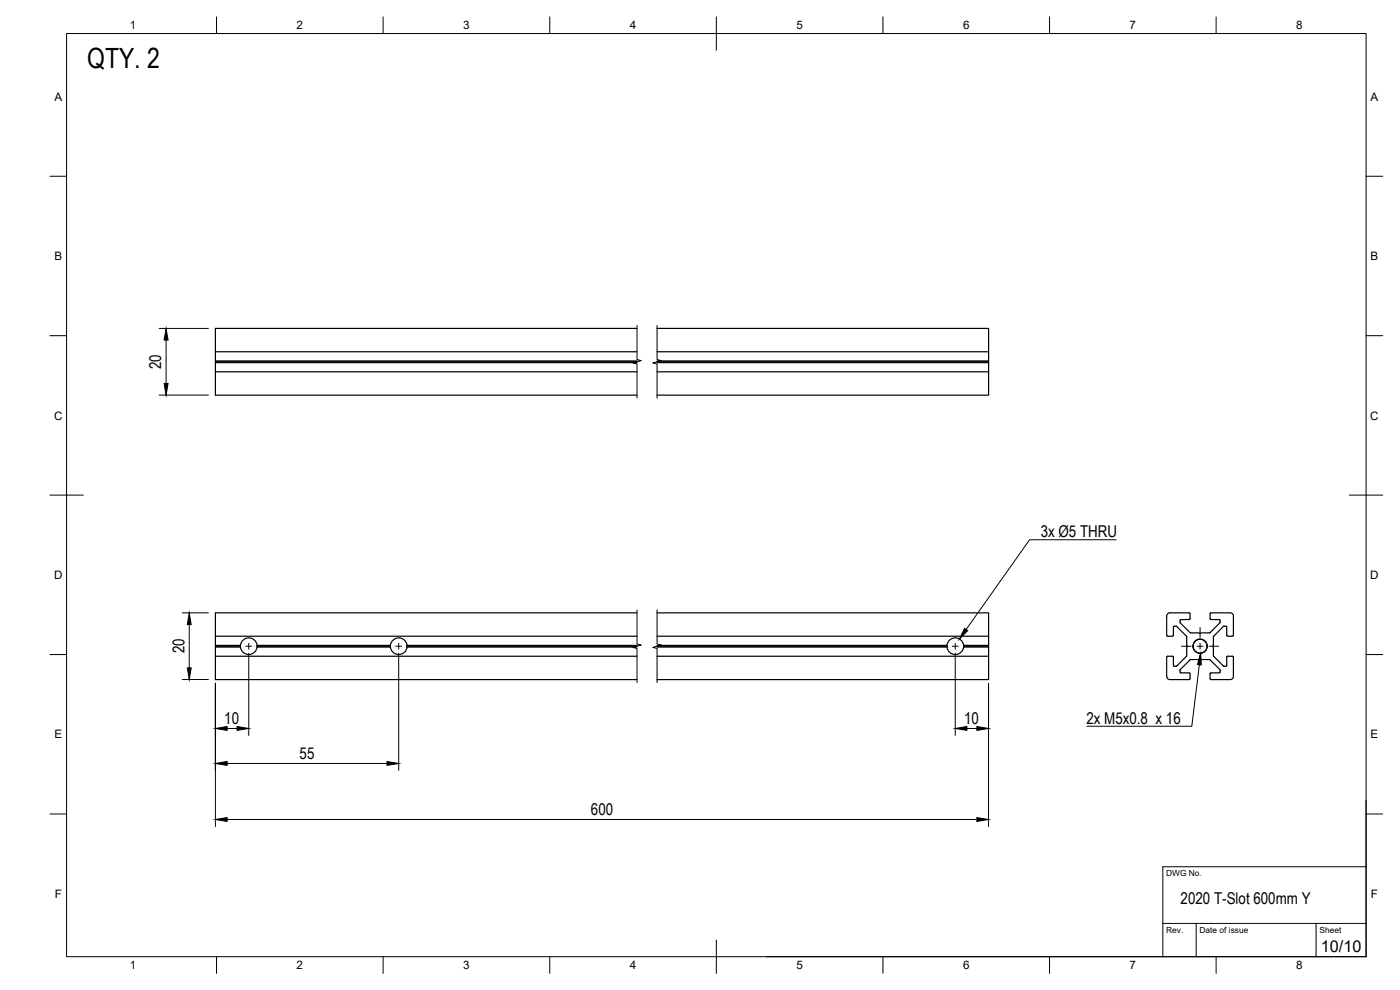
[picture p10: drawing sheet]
<svg xmlns="http://www.w3.org/2000/svg" width="420mm" height="297mm" viewBox="0 0 420 297" stroke-linecap="round" stroke-linejoin="round" font-family="sans-serif">
<!-- layer: Visible -->
<g fill="none" stroke="#000" stroke-width=".36">
<path d="M191.2 98.5h-126.6v20.1h126.6M197.2 98.5h99.5v7M64.6 108.8h126.6M64.6 108.5h126.6M64.6 108.3h126.6M64.6 105.5h126.6M64.6 111.6h126.6M197.2 108.8h99.5v2.8M197.2 108.5h99.5v.3M197.2 108.3h99.5v.2M197.2 105.5h99.5v2.8M197.2 111.6h99.5v7h-99.5"/>
<path d="M64.6 193.6v.3h7.5M64.6 193.9v.2h7.6M64.6 194.1v9.8h126.6M64.6 196.9h126.6M64.6 190.9h126.6M72.2 193.6a2.51 2.51 0 0 0 2.5 2.8 2.51 2.51 0 0 0 2.5-2.8M77.1 193.6h40.1M77.1 194.1h40.1M77.2 193.9h40M77.2 193.6a2.51 2.51 0 0 0-2.5-2.2 2.51 2.51 0 0 0-2.5 2.2M117.2 193.9a2.51 2.51 0 0 0 2.5 2.5 2.51 2.51 0 0 0 2.5-2.5M117.2 193.6v.3"/>
<path d="M122.1 193.6h69.1M122.1 194.1h69.1M122.2 193.9h69M122.2 193.6v.3M122.2 193.6a2.51 2.51 0 0 0-2.5-2.2 2.51 2.51 0 0 0-2.5 2.2M191.2 183.9h-126.6v9.7h7.6M197.2 190.9h99.5v2.7h-7.5M197.2 196.9h99.5v7h-99.5M197.2 183.9h99.5v7M197.2 193.6h87M197.2 193.9h87M197.2 194.1h87"/>
<path d="M284.2 193.9a2.51 2.51 0 0 0 2.5 2.5 2.51 2.51 0 0 0 2.5-2.5M284.2 193.6v.3M289.2 193.6v.3M289.2 193.6a2.51 2.51 0 0 0-2.5-2.2 2.51 2.51 0 0 0-2.5 2.2M296.7 193.6v.3h-7.5M296.7 193.9v.2h-7.5M296.7 194.1v2.8M352.2 188.1l.2-.2h.7l3 3.1 .1 2.6 .2 .3-.2 .2v2.6l-3.2 3.2h-.6l-.2-.3-.1-2.6h-1.9l-.1 5.9a1.01 1.01 0 0 0 1 1h5.8M354.2 186.7l3.1 3.2M354.4 185.9h2.5M354.4 185.9l-.2 .2-.1 .6M356.9 185.9l.2-.3v-1.5l-.2-.2h-5.8a.97 .97 0 0 0-1 1l.1 5.9h1.9v-2.7"/>
<path d="M357.3 197.9h2.6l.3-.3 .2 .3h2.7l3 3 .1 .7M357.3 197.9l-3.1 3-.1 .7M363.2 184.1v1.5M363.2 185.6l.2 .3M363.4 185.9h2.5l.3 .2v.6M366.2 186.7l-3.1 3.2h-2.7l-.2 .2-.3-.2h-2.6M367.1 188l-2.9 3v2.6l-.3 .3 .3 .2v2.7l2.9 3M367.2 199.8l.7 .1M367.9 187.9l-.7 .1M367.9 199.9l.3-.2v-2.7h1.9l.1 5.9a1.01 1.01 0 0 1-1 1M367.9 187.9l.3 .2M369.2 183.9h-5.8l-.2 .2"/>
<path d="M369.2 183.9a.97 .97 0 0 1 1 1l-.1 5.9h-1.9v-2.7M354.2 201.6l.2 .3M354.4 201.9l2.7 .1v1.6l-.2 .3M363.2 202.1v1.6M363.2 203.6l.2 .3M363.4 203.9h5.8M366.2 201.6l-.3 .3h-2.5l-.2 .2"/>
<circle cx="360.2" cy="193.9" r="2.11"/>
<circle cx="360.2" cy="193.9" r="2.13"/>
</g>
<!-- layer: BORDER -->
<g fill="none" stroke="#000" stroke-width=".3">
<path d="M20 10.1h390v276.9h-390zM65 5.1v5M115 5.1v5M165 5.1v5M215 5.1v10M265 5.1v5M315 5.1v5M365 5.1v5M15 52.9h5M410 52.9h5M15 100.7h5M410 100.7h5"/>
<path d="M15 148.6h10M405 148.6h10M15 196.4h5M410 196.4h5M15 244.2h5M410 244.2h5M65 287v5M115 287v5M165 287v5M215 282.1v9.9M265 287v5M315 287v5"/>
<path d="M365 287v5"/>
</g>
<!-- layer: TITLEBLOCK -->
<path d="M410 240.1v46.9h-180M349 277.1h61M359 277.1v9.9M395 277.1v9.9M410 260.1h-61v26.9" fill="none" stroke="#000" stroke-width=".3"/>
<!-- layer: Break Lines -->
<path d="M191.2 97.6v10.3l1.2 .3-2.5 .7 1.3 .3v10.3M197.2 97.6v10.3l1.2 .3-2.5 .7 1.3 .3v10.3M191.2 183v10.2l1.2 .4-2.5 .6 1.3 .4v10.2M197.2 183v10.2l1.2 .4-2.5 .6 1.3 .4v10.2" fill="none" stroke="#000" stroke-width=".3"/>
<!-- layer: FD_Dimensions -->
<g fill="none" stroke="#000" stroke-width=".3">
<path d="M47.8 98.5h14.7M47.8 118.5h14.7M49.8 102v13M54.7 183.9h7.8M56.8 187.4v13M74.7 196v24.7M119.7 196v35.2M286.7 196v24.7M54.7 203.9h7.8M64.6 205v43M68.2 218.6h2.9M290.2 218.6h3"/>
<path d="M296.7 205v43M68.2 229.1h47.9M68.2 245.9h225"/>
</g>
<path d="M49.8 98.5l.6 3.5h-1.1zM49.3 115h1.1l-.6 3.5zM56.8 183.9l.6 3.5h-1.2zM56.2 200.4h1.2l-.6 3.5zM64.6 218.6l3.6-.6v1.1zM71.1 218l3.6 .6-3.6 .5zM286.7 218.6l3.5-.6v1.1zM293.2 218l3.5 .6-3.5 .5zM64.6 229.1l3.6-.6v1.1zM116.1 228.5l3.6 .6-3.6 .5zM64.6 245.9l3.6-.6v1.2zM293.2 245.3l3.5 .6-3.5 .6z" fill="#000" stroke="#000" stroke-width=".3"/>
<!-- layer: Hole Notes -->
<path d="M360.4 196l.1 3.5-1.1-.1z" fill="#000" stroke="#000" stroke-width=".3"/>
<path d="M359.9 199.5l-2.2 18.4h-31.5" fill="none" stroke="#000" stroke-width=".3"/>
<!-- layer: Smart Centers -->
<path d="M73.8 193.9h1.7M74.7 193v1.8M118.8 193.9h1.7M119.7 193v1.8M285.8 193.9h1.8M286.7 193v1.8M354.5 193.9h3M359.3 193.9h1.7M360.2 188.3v2.9M360.2 193v1.8M360.2 196.6v2.9M362.8 193.9h3" fill="none" stroke="#000" stroke-width=".3"/>
<!-- layer: Leaders -->
<path d="M289.5 188.5l.9 .7-2.5 2.5z" fill="#000" stroke="#000" stroke-width=".3"/>
<path d="M335 162h-26l-19.1 26.9" fill="none" stroke="#000" stroke-width=".3"/>
<text font-size="8.4" x="26.2" y="20.5">QTY. 2</text>
<g font-size="4.9">
<text x="48.4" y="110.7" transform="rotate(-90 48.4 110.7)">20</text>
<text x="312.3" y="161.3">3x Ø5 THRU</text>
<text x="55.3" y="196.1" transform="rotate(-90 55.3 196.1)">20</text>
<text x="67.3" y="217.1">10</text>
<text x="289.3" y="217.1">10</text>
<text x="326.1" y="217.2">2x M5x0.8 x 16</text>
<text x="89.9" y="227.6">55</text>
<text x="177.4" y="244.4">600</text>
<text x="354.3" y="271.3">2020 T-Slot 600mm Y</text>
<text x="396.4" y="285.7">10/10</text>
</g>
<g font-size="3.5">
<text x="39" y="8.8">1</text>
<text x="89" y="8.8">2</text>
<text x="139" y="8.8">3</text>
<text x="189" y="8.8">4</text>
<text x="239" y="8.8">5</text>
<text x="289" y="8.8">6</text>
<text x="339" y="8.8">7</text>
<text x="389" y="8.8">8</text>
<text x="16.3" y="30.2">A</text>
<text x="411.3" y="30.2">A</text>
<text x="16.3" y="78">B</text>
<text x="411.3" y="78">B</text>
<text x="16.2" y="125.9">C</text>
<text x="411.2" y="125.9">C</text>
<text x="16.2" y="173.7">D</text>
<text x="411.2" y="173.7">D</text>
<text x="16.3" y="221.6">E</text>
<text x="411.3" y="221.6">E</text>
<text x="16.4" y="269.4">F</text>
<text x="411.4" y="269.4">F</text>
<text x="39" y="290.8">1</text>
<text x="89" y="290.8">2</text>
<text x="139" y="290.8">3</text>
<text x="189" y="290.8">4</text>
<text x="239" y="290.8">5</text>
<text x="289" y="290.8">6</text>
<text x="339" y="290.8">7</text>
<text x="389" y="290.8">8</text>
</g>
<g font-size="2.5">
<text x="350" y="262.9">DWG No.</text>
<text x="350" y="279.9">Rev.</text>
<text x="360" y="279.9">Date of issue</text>
<text x="396" y="279.9">Sheet</text>
</g>
</svg>
